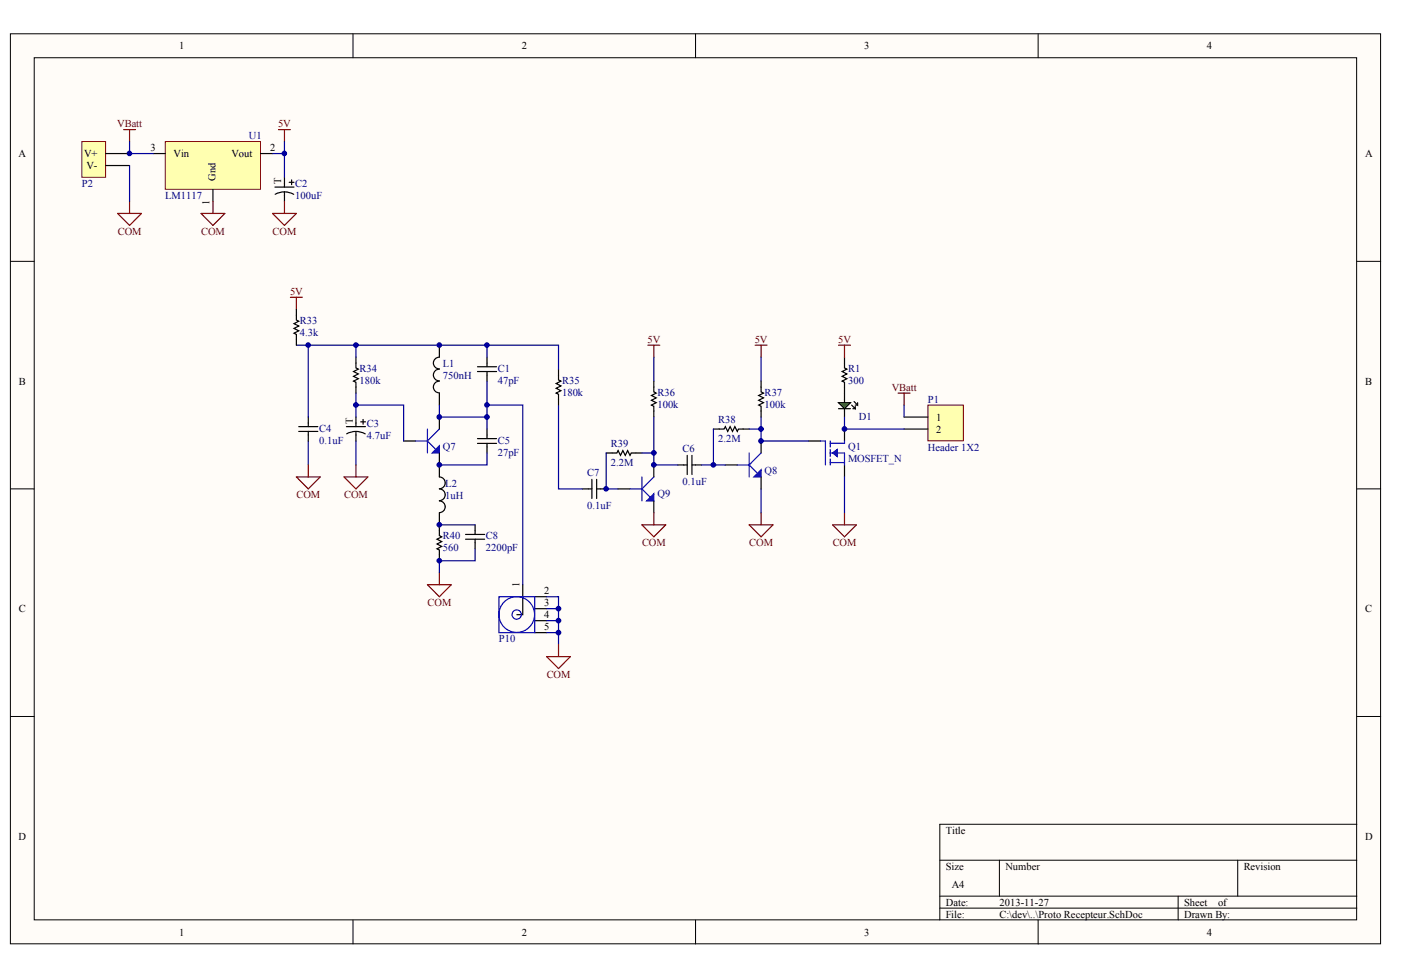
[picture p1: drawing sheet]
# Altium project Proto Recepteur.PrjPCB
1 sheet, 28 parts. Net scope: global (net labels, ports and power ports of the same name join across sheets).
Board file: Proto Recepteur.PcbDoc

## Sheet Proto Recepteur.SchDoc
size A4

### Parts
C1  value 47pF  [0805 - Cap Non-Polarized]  (hidden comment: Cap)
C2  value 100uF  [Tantalum - Case C]  (hidden comment: Cap Tantal)
C3  value 4.7uF  [Tantalum - Case D]  (hidden comment: Cap Tantal)
C4  value 0.1uF  [0805 - Cap Non-Polarized]  (hidden comment: Cap)
C5  value 27pF  [0805 - Cap Non-Polarized]  (hidden comment: Cap)
C6  value 0.1uF  [0805 - Cap Non-Polarized]  (hidden comment: Cap)
C7  value 0.1uF  [0805 - Cap Non-Polarized]  (hidden comment: Cap)
C8  value 2200pF  [0805 - Cap Non-Polarized]  (hidden comment: Cap)
D1  Green  [0805 - Led Green]  (value not drawn)
L1  value 750nH  [1008 - INDUCTOR]  (hidden comment: Inductor)
L2  value 1uH  [1008 - INDUCTOR]  (hidden comment: Inductor)
P1  Header 1X2  [Headers - 1x2 - R/A - Lock]
P2  Battery Holder  [Battery Holder - 9V - THT]  (value not drawn)
P10  Coax-F  [SMA-Female-R/A-THT]  (value not drawn)
Q1  MOSFET_N  [SOT23-3]
Q7  NPN  [SOT23-3]  (value not drawn)
Q8  NPN  [SOT23-3]  (value not drawn)
Q9  NPN  [SOT23-3]  (value not drawn)
R1  value 300  [0805 - Resistor]  (hidden comment: Res)
R33  value 4.3k  [0805 - Resistor]  (hidden comment: Res)
R34  value 180k  [0805 - Resistor]  (hidden comment: Res)
R35  value 180k  [0805 - Resistor]  (hidden comment: Res)
R36  value 100k  [0805 - Resistor]  (hidden comment: Res)
R37  value 100k  [0805 - Resistor]  (hidden comment: Res)
R38  value 2.2M  [0805 - Resistor]  (hidden comment: Res)
R39  value 2.2M  [0805 - Resistor]  (hidden comment: Res)
R40  value 560  [0805 - Resistor]  (hidden comment: Res)
U1  LM1117  [SOT223-3]

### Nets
5V: C2.1 R1.2 R33.2 R36.1 R37.1 U1.2(Vout)
COM: C2.2 C3.2 C4.1 C8.1 P2.2(V-) P10.2(GND) P10.3(GND) P10.4(GND) P10.5(GND) Q1.2(S) Q8.2(E) Q9.2(E) R40.1 U1.1(Gnd)
VBatt: P1.1 P2.1(V+) U1.3(Vin)
NetC1_1: C1.1 C5.2 L1.1 P10.1(Signal) Q7.3(C)
NetC1_2: C1.2 C4.2 L1.2 R33.1 R34.1 R35.2
NetC3_1: C3.1 Q7.1(B) R34.2
NetC5_1: C5.1 L2.1 Q7.2(E)
NetC6_1: C6.1 Q8.1(B) R38.1
NetC6_2: C6.2 Q9.3(C) R36.2 R39.2
NetC7_1: C7.1 Q9.1(B) R39.1
NetC7_2: C7.2 R35.1
NetC8_2: C8.2 L2.2 R40.2
NetD1_1: D1.1(A) R1.1
NetD1_2: D1.2(K) P1.2 Q1.3(D)
NetQ1_1: Q1.1(G) Q8.3(C) R37.2 R38.2
